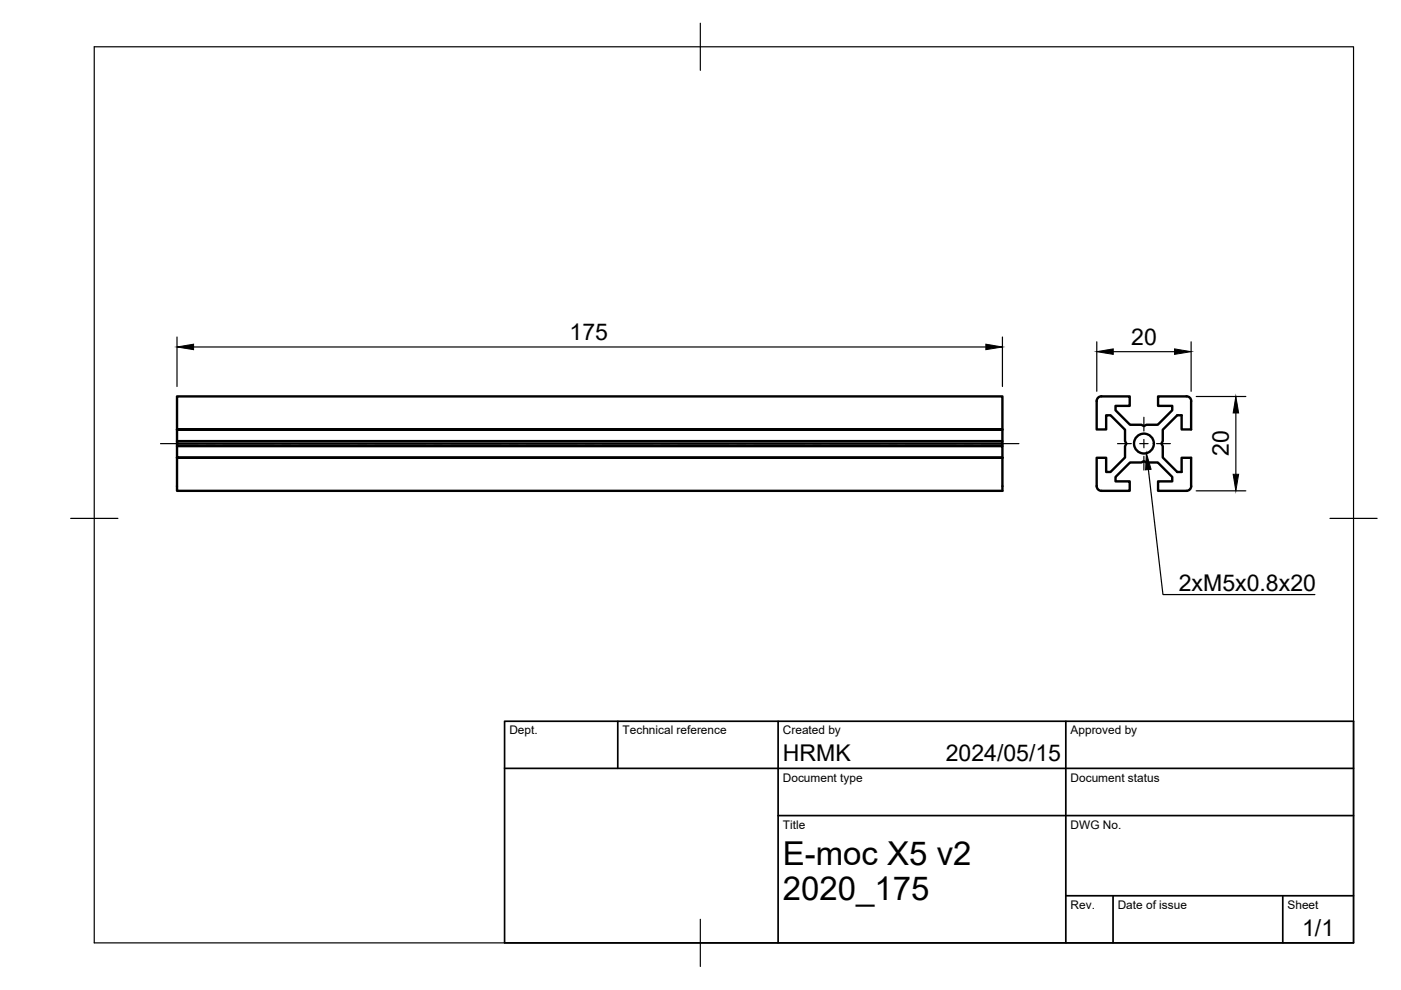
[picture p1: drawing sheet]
<svg xmlns="http://www.w3.org/2000/svg" width="297mm" height="210mm" viewBox="0 0 297 210" stroke-linecap="round" stroke-linejoin="round" font-family="sans-serif">
<!-- layer: Visible -->
<g fill="none" stroke="#000" stroke-width=".51">
<path d="M37.5 91.1h175zM37.5 91.1v2.4h175v.6M37.5 93.5v.6h175v.5M37.5 94.1v.5h175v2.4M37.5 94.6v2.4l175 .1M37.5 97v7.1h175v-7M37.5 91.1v-7.1h175v7.1M37.5 97.1h175M212.5 91.1v2.4M233.5 84h6v2.1h-3v.9l3.1 3.1h2.4l.5 .3 .6-.3h2.4l3-3.1v-.9h-3v-2.1h6M233.5 84a1.01 1.01 0 0 0-1 1v6.1h2v-3.1h1l3 3.1v2.4l.3 .6-.3 .5v2.4l-3 3.1h-1v-3h-2v6M251.6 84a1.01 1.01 0 0 1 1 1"/>
<path d="M252.5 85v6.1h-2v-3.1h-.9l-3.1 3.1v2.4l-.3 .6 .3 .5v2.4l3.1 3.1h.9v-3h2v6M232.5 103.1a1.01 1.01 0 0 0 1 1M252.6 103.1a1.01 1.01 0 0 1-1 1h-6.1v-2h3v-1l-3-3h-2.4l-.6-.3-.5 .3h-2.4l-3.1 3v1h3v2h-6"/>
<circle cx="242.5" cy="94" r="2.11"/>
</g>
<!-- layer: TITLEBLOCK -->
<path d="M107 152.9h180v47h-180zM131 152.9v10M165 152.9v47M226 152.9v47M107 162.9h180M165 172.9h122M226 189.9h61M236 189.9v10M272 189.9v10" fill="none" stroke="#000" stroke-width=".36"/>
<!-- layer: FD_Dimensions -->
<path d="M37.5 71.5v10.5M41 73.6h168M212.5 71.5v10.5M232.5 72.5v10.5M236 74.6h13M252.5 72.5v10.5M253.6 84.1h10.5M262 87.6v13M253.6 104.1h10.5" fill="none" stroke="#000" stroke-width=".25"/>
<path d="M37.5 73.6l3.5-.6v1.1zM209 73l3.5 .6-3.5 .5zM232.5 74.6l3.5-.6v1.1zM249 74l3.5 .6-3.5 .5zM262 84.1l.6 3.5h-1.1zM261.5 100.6h1.1l-.6 3.5z" fill="#000" stroke="#000" stroke-width=".21"/>
<!-- layer: Leaders -->
<path d="M243.1 96.1l1 3.4-1.2 .1z" fill="#000" stroke="#000" stroke-width=".21"/>
<path d="M243.5 99.6l3.1 26.5h32.2" fill="none" stroke="#000" stroke-width=".25"/>
<!-- layer: BORDER -->
<path d="M20 9.9h267v190h-267zM148.5 4.9v10M15 109.9h10M282 109.9h10M148.5 194.9v10" fill="none" stroke="#000" stroke-width=".25"/>
<!-- layer: Smart Centers -->
<g fill="none" stroke="#000" stroke-width=".25">
<path d="M34 94.1h8M43.8 94.1h1.8M47.3 94.1h10.8M59.8 94.1h1.8M63.4 94.1h10.7M75.9 94.1h1.8M79.5 94.1h10.7M92 94.1h1.8M95.6 94.1h10.7M108.1 94.1h1.8M111.6 94.1h10.7M124.1 94.1h1.8"/>
<path d="M127.7 94.1h10.7M140.2 94.1h1.8M143.8 94.1h10.7M156.3 94.1h1.8M159.9 94.1h10.7M172.4 94.1h1.7M175.9 94.1h10.7M188.4 94.1h1.8M192 94.1h10.7M204.5 94.1h1.8M208.1 94.1h7.9M236.9 94.1h3"/>
<path d="M241.6 94.1h1.8M242.5 88.5v2.9M242.5 93.2v1.7M242.5 96.7v3M245.2 94.1h2.9"/>
</g>
<g font-size="7">
<text x="166" y="183.4">E-moc X5 v2</text>
<text x="166" y="190.9">2020_175</text>
</g>
<g font-size="4.9">
<text x="120.8" y="72.1">175</text>
<text x="239.9" y="73.1">20</text>
<text x="260.6" y="96.7" transform="rotate(-90 260.6 96.7)">20</text>
<text x="249.9" y="125.4">2xM5x0.8x20</text>
<text x="166" y="161.4">HRMK</text>
<text x="200.5" y="161.4">2024/05/15</text>
<text x="276.1" y="198.6">1/1</text>
</g>
<g font-size="2.5">
<text x="108" y="155.7">Dept.</text>
<text x="132" y="155.7">Technical reference</text>
<text x="166" y="155.7">Created by</text>
<text x="227" y="155.7">Approved by</text>
<text x="166" y="165.7">Document type</text>
<text x="227" y="165.7">Document status</text>
<text x="166" y="175.7">Title</text>
<text x="227" y="175.7">DWG No.</text>
<text x="227" y="192.7">Rev.</text>
<text x="237" y="192.7">Date of issue</text>
<text x="273" y="192.7">Sheet</text>
</g>
</svg>
